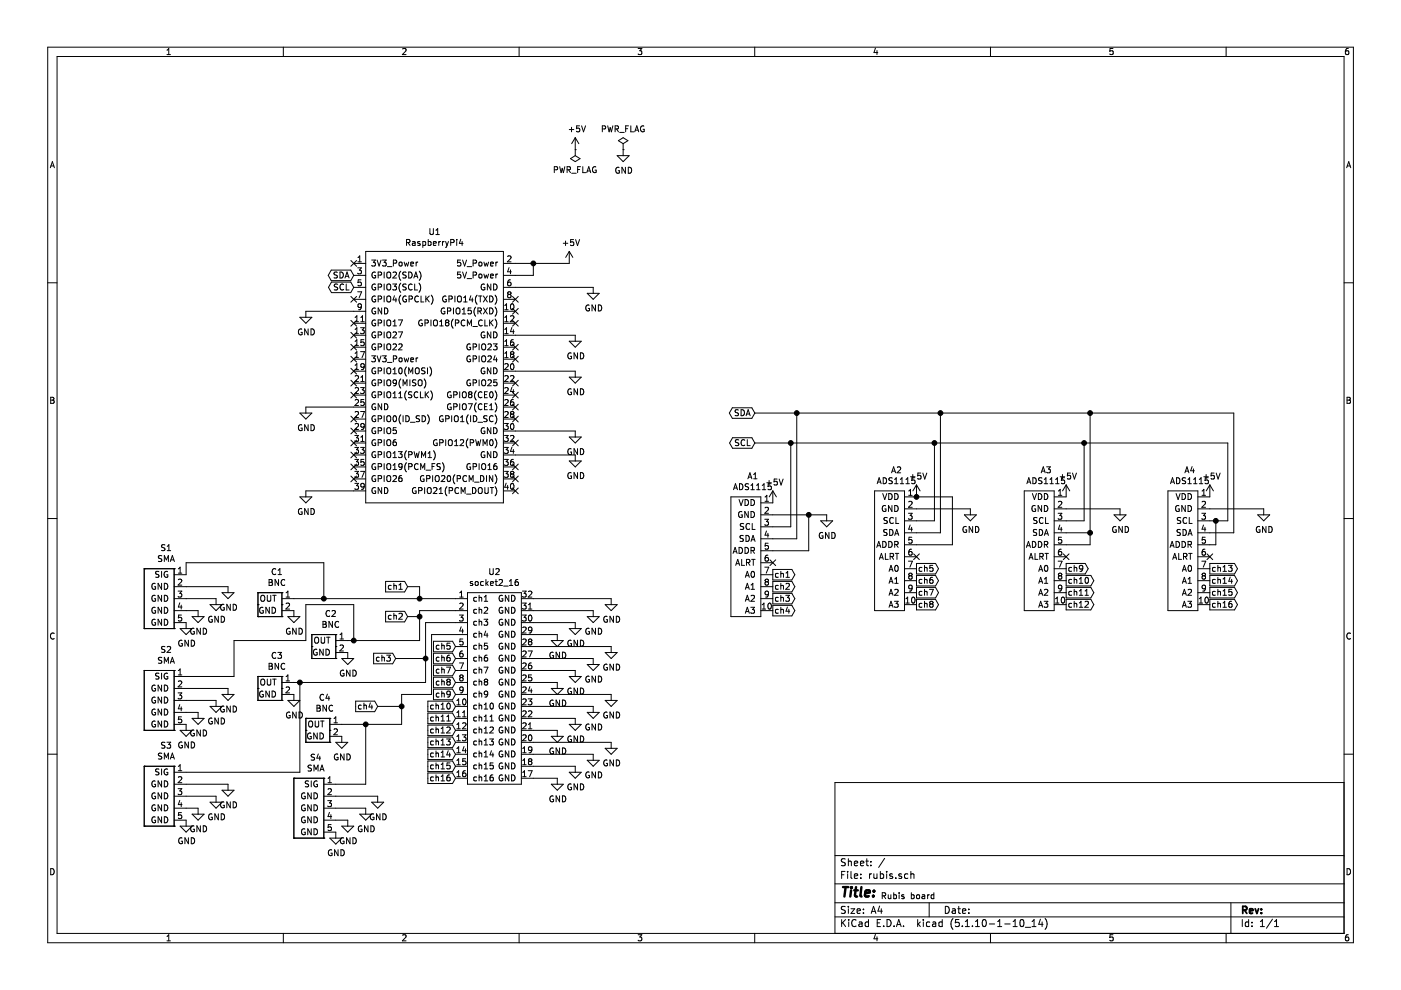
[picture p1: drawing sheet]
EESchema Schematic File Version 4
EELAYER 30 0
EELAYER END
$Descr A4 11693 8268
encoding utf-8
Sheet 1 1
Title ""
Date ""
Rev ""
Comp ""
Comment1 ""
Comment2 ""
Comment3 ""
Comment4 ""
$EndDescr
$Comp
L mzks_devices:ADS1115 A1
U 1 1
P 6250 4650
F 0 "A1" H 6283 5325 50  0000 C CNN
F 1 "ADS1115" H 6283 5234 50  0000 C CNN
F 2 "mzks_proto:ads1115" H 6350 5050 50  0001 C CNN
F 3 "" H 6350 5050 50  0001 C CNN
	1    6250 4650
	1    0    0    -1  
$EndComp
$Comp
L mzks_devices:ADS1115 A2
U 1 1
P 7450 4600
F 0 "A2" H 7483 5275 50  0000 C CNN
F 1 "ADS1115" H 7483 5184 50  0000 C CNN
F 2 "mzks_proto:ads1115" H 7550 5000 50  0001 C CNN
F 3 "" H 7550 5000 50  0001 C CNN
	1    7450 4600
	1    0    0    -1  
$EndComp
$Comp
L mzks_devices:ADS1115 A3
U 1 1
P 8700 4600
F 0 "A3" H 8733 5275 50  0000 C CNN
F 1 "ADS1115" H 8733 5184 50  0000 C CNN
F 2 "mzks_proto:ads1115" H 8800 5000 50  0001 C CNN
F 3 "" H 8800 5000 50  0001 C CNN
	1    8700 4600
	1    0    0    -1  
$EndComp
$Comp
L mzks_devices:ADS1115 A4
U 1 1
P 9900 4600
F 0 "A4" H 9933 5275 50  0000 C CNN
F 1 "ADS1115" H 9933 5184 50  0000 C CNN
F 2 "mzks_proto:ads1115" H 10000 5000 50  0001 C CNN
F 3 "" H 10000 5000 50  0001 C CNN
	1    9900 4600
	1    0    0    -1  
$EndComp
$Comp
L mzks_devices:socket2_16 U2
U 1 1
P 4100 5700
F 0 "U2" H 4125 6625 50  0000 C CNN
F 1 "socket2_16" H 4125 6534 50  0000 C CNN
F 2 "mzks_proto:2_16_socket" H 4100 3850 50  0001 C CNN
F 3 "" H 4100 3850 50  0001 C CNN
	1    4100 5700
	1    0    0    -1  
$EndComp
$Comp
L power:GND #PWR024
U 1 1
P 5100 5000
F 0 "#PWR024" H 5100 4750 50  0001 C CNN
F 1 "GND" H 5105 4827 50  0000 C CNN
F 2 "" H 5100 5000 50  0001 C CNN
F 3 "" H 5100 5000 50  0001 C CNN
	1    5100 5000
	1    0    0    -1  
$EndComp
$Comp
L power:GND #PWR020
U 1 1
P 4950 5100
F 0 "#PWR020" H 4950 4850 50  0001 C CNN
F 1 "GND" H 4955 4927 50  0000 C CNN
F 2 "" H 4950 5100 50  0001 C CNN
F 3 "" H 4950 5100 50  0001 C CNN
	1    4950 5100
	1    0    0    -1  
$EndComp
$Comp
L power:GND #PWR015
U 1 1
P 4800 5200
F 0 "#PWR015" H 4800 4950 50  0001 C CNN
F 1 "GND" H 4805 5027 50  0000 C CNN
F 2 "" H 4800 5200 50  0001 C CNN
F 3 "" H 4800 5200 50  0001 C CNN
	1    4800 5200
	1    0    0    -1  
$EndComp
$Comp
L power:GND #PWR06
U 1 1
P 4650 5300
F 0 "#PWR06" H 4650 5050 50  0001 C CNN
F 1 "GND" H 4655 5127 50  0000 C CNN
F 2 "" H 4650 5300 50  0001 C CNN
F 3 "" H 4650 5300 50  0001 C CNN
	1    4650 5300
	1    0    0    -1  
$EndComp
$Comp
L power:GND #PWR025
U 1 1
P 5100 5400
F 0 "#PWR025" H 5100 5150 50  0001 C CNN
F 1 "GND" H 5105 5227 50  0000 C CNN
F 2 "" H 5100 5400 50  0001 C CNN
F 3 "" H 5100 5400 50  0001 C CNN
	1    5100 5400
	1    0    0    -1  
$EndComp
$Comp
L power:GND #PWR021
U 1 1
P 4950 5500
F 0 "#PWR021" H 4950 5250 50  0001 C CNN
F 1 "GND" H 4955 5327 50  0000 C CNN
F 2 "" H 4950 5500 50  0001 C CNN
F 3 "" H 4950 5500 50  0001 C CNN
	1    4950 5500
	1    0    0    -1  
$EndComp
$Comp
L power:GND #PWR016
U 1 1
P 4800 5600
F 0 "#PWR016" H 4800 5350 50  0001 C CNN
F 1 "GND" H 4805 5427 50  0000 C CNN
F 2 "" H 4800 5600 50  0001 C CNN
F 3 "" H 4800 5600 50  0001 C CNN
	1    4800 5600
	1    0    0    -1  
$EndComp
$Comp
L power:GND #PWR07
U 1 1
P 4650 5700
F 0 "#PWR07" H 4650 5450 50  0001 C CNN
F 1 "GND" H 4655 5527 50  0000 C CNN
F 2 "" H 4650 5700 50  0001 C CNN
F 3 "" H 4650 5700 50  0001 C CNN
	1    4650 5700
	1    0    0    -1  
$EndComp
Wire Wire Line
	4450 5000 5100 5000
Wire Wire Line
	4950 5100 4450 5100
Wire Wire Line
	4450 5200 4800 5200
Wire Wire Line
	4650 5300 4450 5300
Wire Wire Line
	4450 5400 5100 5400
Wire Wire Line
	4950 5500 4450 5500
Wire Wire Line
	4450 5600 4800 5600
Wire Wire Line
	4650 5700 4450 5700
$Comp
L power:GND #PWR026
U 1 1
P 5100 5800
F 0 "#PWR026" H 5100 5550 50  0001 C CNN
F 1 "GND" H 5105 5627 50  0000 C CNN
F 2 "" H 5100 5800 50  0001 C CNN
F 3 "" H 5100 5800 50  0001 C CNN
	1    5100 5800
	1    0    0    -1  
$EndComp
$Comp
L power:GND #PWR022
U 1 1
P 4950 5900
F 0 "#PWR022" H 4950 5650 50  0001 C CNN
F 1 "GND" H 4955 5727 50  0000 C CNN
F 2 "" H 4950 5900 50  0001 C CNN
F 3 "" H 4950 5900 50  0001 C CNN
	1    4950 5900
	1    0    0    -1  
$EndComp
$Comp
L power:GND #PWR017
U 1 1
P 4800 6000
F 0 "#PWR017" H 4800 5750 50  0001 C CNN
F 1 "GND" H 4805 5827 50  0000 C CNN
F 2 "" H 4800 6000 50  0001 C CNN
F 3 "" H 4800 6000 50  0001 C CNN
	1    4800 6000
	1    0    0    -1  
$EndComp
$Comp
L power:GND #PWR08
U 1 1
P 4650 6100
F 0 "#PWR08" H 4650 5850 50  0001 C CNN
F 1 "GND" H 4655 5927 50  0000 C CNN
F 2 "" H 4650 6100 50  0001 C CNN
F 3 "" H 4650 6100 50  0001 C CNN
	1    4650 6100
	1    0    0    -1  
$EndComp
$Comp
L power:GND #PWR027
U 1 1
P 5100 6200
F 0 "#PWR027" H 5100 5950 50  0001 C CNN
F 1 "GND" H 5105 6027 50  0000 C CNN
F 2 "" H 5100 6200 50  0001 C CNN
F 3 "" H 5100 6200 50  0001 C CNN
	1    5100 6200
	1    0    0    -1  
$EndComp
$Comp
L power:GND #PWR023
U 1 1
P 4950 6300
F 0 "#PWR023" H 4950 6050 50  0001 C CNN
F 1 "GND" H 4955 6127 50  0000 C CNN
F 2 "" H 4950 6300 50  0001 C CNN
F 3 "" H 4950 6300 50  0001 C CNN
	1    4950 6300
	1    0    0    -1  
$EndComp
$Comp
L power:GND #PWR018
U 1 1
P 4800 6400
F 0 "#PWR018" H 4800 6150 50  0001 C CNN
F 1 "GND" H 4805 6227 50  0000 C CNN
F 2 "" H 4800 6400 50  0001 C CNN
F 3 "" H 4800 6400 50  0001 C CNN
	1    4800 6400
	1    0    0    -1  
$EndComp
$Comp
L power:GND #PWR09
U 1 1
P 4650 6500
F 0 "#PWR09" H 4650 6250 50  0001 C CNN
F 1 "GND" H 4655 6327 50  0000 C CNN
F 2 "" H 4650 6500 50  0001 C CNN
F 3 "" H 4650 6500 50  0001 C CNN
	1    4650 6500
	1    0    0    -1  
$EndComp
Wire Wire Line
	4450 5800 5100 5800
Wire Wire Line
	4950 5900 4450 5900
Wire Wire Line
	4450 6000 4800 6000
Wire Wire Line
	4650 6100 4450 6100
Wire Wire Line
	4450 6200 5100 6200
Wire Wire Line
	4950 6300 4450 6300
Wire Wire Line
	4450 6400 4800 6400
Wire Wire Line
	4650 6500 4450 6500
$Comp
L power:GND #PWR019
U 1 1
P 4950 2400
F 0 "#PWR019" H 4950 2150 50  0001 C CNN
F 1 "GND" H 4955 2227 50  0000 C CNN
F 2 "" H 4950 2400 50  0001 C CNN
F 3 "" H 4950 2400 50  0001 C CNN
	1    4950 2400
	1    0    0    -1  
$EndComp
$Comp
L power:GND #PWR011
U 1 1
P 4800 2800
F 0 "#PWR011" H 4800 2550 50  0001 C CNN
F 1 "GND" H 4805 2627 50  0000 C CNN
F 2 "" H 4800 2800 50  0001 C CNN
F 3 "" H 4800 2800 50  0001 C CNN
	1    4800 2800
	1    0    0    -1  
$EndComp
Wire Wire Line
	4300 2400 4950 2400
Wire Wire Line
	4800 2800 4300 2800
$Comp
L power:GND #PWR013
U 1 1
P 4800 3600
F 0 "#PWR013" H 4800 3350 50  0001 C CNN
F 1 "GND" H 4805 3427 50  0000 C CNN
F 2 "" H 4800 3600 50  0001 C CNN
F 3 "" H 4800 3600 50  0001 C CNN
	1    4800 3600
	1    0    0    -1  
$EndComp
Wire Wire Line
	4800 3600 4300 3600
$Comp
L power:GND #PWR014
U 1 1
P 4800 3800
F 0 "#PWR014" H 4800 3550 50  0001 C CNN
F 1 "GND" H 4805 3627 50  0000 C CNN
F 2 "" H 4800 3800 50  0001 C CNN
F 3 "" H 4800 3800 50  0001 C CNN
	1    4800 3800
	1    0    0    -1  
$EndComp
Wire Wire Line
	4800 3800 4300 3800
NoConn ~ 4300 4100
NoConn ~ 4300 4000
NoConn ~ 4300 3900
NoConn ~ 4300 3700
NoConn ~ 4300 3500
NoConn ~ 4300 3400
NoConn ~ 4300 3300
NoConn ~ 4300 3200
NoConn ~ 4300 3000
NoConn ~ 4300 2900
NoConn ~ 4300 2700
NoConn ~ 4300 2600
NoConn ~ 4300 2500
NoConn ~ 2950 4000
NoConn ~ 2950 3900
NoConn ~ 2950 3800
NoConn ~ 2950 3700
NoConn ~ 2950 3600
NoConn ~ 2950 3500
NoConn ~ 2950 3300
NoConn ~ 2950 3200
NoConn ~ 2950 3100
NoConn ~ 2950 3000
NoConn ~ 2950 2900
NoConn ~ 2950 2800
NoConn ~ 2950 2700
NoConn ~ 2950 2500
NoConn ~ 2950 2200
$Comp
L power:GND #PWR012
U 1 1
P 4800 3100
F 0 "#PWR012" H 4800 2850 50  0001 C CNN
F 1 "GND" H 4805 2927 50  0000 C CNN
F 2 "" H 4800 3100 50  0001 C CNN
F 3 "" H 4800 3100 50  0001 C CNN
	1    4800 3100
	1    0    0    -1  
$EndComp
Wire Wire Line
	4800 3100 4300 3100
$Comp
L power:GND #PWR03
U 1 1
P 2550 4100
F 0 "#PWR03" H 2550 3850 50  0001 C CNN
F 1 "GND" H 2555 3927 50  0000 C CNN
F 2 "" H 2550 4100 50  0001 C CNN
F 3 "" H 2550 4100 50  0001 C CNN
	1    2550 4100
	1    0    0    -1  
$EndComp
Wire Wire Line
	2550 4100 2950 4100
$Comp
L power:GND #PWR02
U 1 1
P 2550 3400
F 0 "#PWR02" H 2550 3150 50  0001 C CNN
F 1 "GND" H 2555 3227 50  0000 C CNN
F 2 "" H 2550 3400 50  0001 C CNN
F 3 "" H 2550 3400 50  0001 C CNN
	1    2550 3400
	1    0    0    -1  
$EndComp
Wire Wire Line
	2550 3400 2950 3400
$Comp
L power:GND #PWR01
U 1 1
P 2550 2600
F 0 "#PWR01" H 2550 2350 50  0001 C CNN
F 1 "GND" H 2555 2427 50  0000 C CNN
F 2 "" H 2550 2600 50  0001 C CNN
F 3 "" H 2550 2600 50  0001 C CNN
	1    2550 2600
	1    0    0    -1  
$EndComp
Wire Wire Line
	2550 2600 2950 2600
$Comp
L power:+5V #PWR010
U 1 1
P 4800 1250
F 0 "#PWR010" H 4800 1100 50  0001 C CNN
F 1 "+5V" H 4815 1423 50  0000 C CNN
F 2 "" H 4800 1250 50  0001 C CNN
F 3 "" H 4800 1250 50  0001 C CNN
	1    4800 1250
	1    0    0    -1  
$EndComp
$Comp
L power:GND #PWR028
U 1 1
P 5200 1250
F 0 "#PWR028" H 5200 1000 50  0001 C CNN
F 1 "GND" H 5205 1077 50  0000 C CNN
F 2 "" H 5200 1250 50  0001 C CNN
F 3 "" H 5200 1250 50  0001 C CNN
	1    5200 1250
	1    0    0    -1  
$EndComp
$Comp
L power:PWR_FLAG #FLG01
U 1 1
P 4800 1250
F 0 "#FLG01" H 4800 1325 50  0001 C CNN
F 1 "PWR_FLAG" H 4800 1423 50  0000 C CNN
F 2 "" H 4800 1250 50  0001 C CNN
F 3 "~" H 4800 1250 50  0001 C CNN
	1    4800 1250
	-1   0    0    1   
$EndComp
$Comp
L power:PWR_FLAG #FLG02
U 1 1
P 5200 1250
F 0 "#FLG02" H 5200 1325 50  0001 C CNN
F 1 "PWR_FLAG" H 5200 1423 50  0000 C CNN
F 2 "" H 5200 1250 50  0001 C CNN
F 3 "~" H 5200 1250 50  0001 C CNN
	1    5200 1250
	1    0    0    -1  
$EndComp
$Comp
L power:GND #PWR030
U 1 1
P 6900 4300
F 0 "#PWR030" H 6900 4050 50  0001 C CNN
F 1 "GND" H 6905 4127 50  0000 C CNN
F 2 "" H 6900 4300 50  0001 C CNN
F 3 "" H 6900 4300 50  0001 C CNN
	1    6900 4300
	1    0    0    -1  
$EndComp
Wire Wire Line
	6450 4300 6750 4300
Wire Wire Line
	6450 4600 6750 4600
Wire Wire Line
	6750 4600 6750 4300
Connection ~ 6750 4300
Wire Wire Line
	6750 4300 6900 4300
NoConn ~ 6450 4700
NoConn ~ 7650 4650
NoConn ~ 8900 4650
NoConn ~ 10100 4650
$Comp
L power:GND #PWR032
U 1 1
P 8100 4250
F 0 "#PWR032" H 8100 4000 50  0001 C CNN
F 1 "GND" H 8105 4077 50  0000 C CNN
F 2 "" H 8100 4250 50  0001 C CNN
F 3 "" H 8100 4250 50  0001 C CNN
	1    8100 4250
	1    0    0    -1  
$EndComp
$Comp
L power:GND #PWR034
U 1 1
P 9350 4250
F 0 "#PWR034" H 9350 4000 50  0001 C CNN
F 1 "GND" H 9355 4077 50  0000 C CNN
F 2 "" H 9350 4250 50  0001 C CNN
F 3 "" H 9350 4250 50  0001 C CNN
	1    9350 4250
	1    0    0    -1  
$EndComp
$Comp
L power:GND #PWR036
U 1 1
P 10550 4250
F 0 "#PWR036" H 10550 4000 50  0001 C CNN
F 1 "GND" H 10555 4077 50  0000 C CNN
F 2 "" H 10550 4250 50  0001 C CNN
F 3 "" H 10550 4250 50  0001 C CNN
	1    10550 4250
	1    0    0    -1  
$EndComp
$Comp
L power:+5V #PWR029
U 1 1
P 6450 4200
F 0 "#PWR029" H 6450 4050 50  0001 C CNN
F 1 "+5V" H 6465 4373 50  0000 C CNN
F 2 "" H 6450 4200 50  0001 C CNN
F 3 "" H 6450 4200 50  0001 C CNN
	1    6450 4200
	1    0    0    -1  
$EndComp
$Comp
L power:+5V #PWR031
U 1 1
P 7650 4150
F 0 "#PWR031" H 7650 4000 50  0001 C CNN
F 1 "+5V" H 7665 4323 50  0000 C CNN
F 2 "" H 7650 4150 50  0001 C CNN
F 3 "" H 7650 4150 50  0001 C CNN
	1    7650 4150
	1    0    0    -1  
$EndComp
$Comp
L power:+5V #PWR033
U 1 1
P 8900 4150
F 0 "#PWR033" H 8900 4000 50  0001 C CNN
F 1 "+5V" H 8915 4323 50  0000 C CNN
F 2 "" H 8900 4150 50  0001 C CNN
F 3 "" H 8900 4150 50  0001 C CNN
	1    8900 4150
	1    0    0    -1  
$EndComp
$Comp
L power:+5V #PWR035
U 1 1
P 10100 4150
F 0 "#PWR035" H 10100 4000 50  0001 C CNN
F 1 "+5V" H 10115 4323 50  0000 C CNN
F 2 "" H 10100 4150 50  0001 C CNN
F 3 "" H 10100 4150 50  0001 C CNN
	1    10100 4150
	1    0    0    -1  
$EndComp
Text GLabel 2950 2300 0    50   BiDi ~ 0
SDA
Text GLabel 2950 2400 0    50   BiDi ~ 0
SCL
Text GLabel 6300 3450 0    50   BiDi ~ 0
SDA
Text GLabel 6300 3700 0    50   BiDi ~ 0
SCL
Wire Wire Line
	6300 3700 6600 3700
Wire Wire Line
	6600 3700 6600 4400
Wire Wire Line
	6600 4400 6450 4400
Wire Wire Line
	6300 3450 6650 3450
Wire Wire Line
	6650 4500 6450 4500
Wire Wire Line
	6650 3450 6650 4500
Wire Wire Line
	6600 3700 7800 3700
Wire Wire Line
	7800 3700 7800 4350
Wire Wire Line
	7800 4350 7650 4350
Connection ~ 6600 3700
Wire Wire Line
	7800 3700 9050 3700
Wire Wire Line
	9050 3700 9050 4350
Wire Wire Line
	9050 4350 8900 4350
Connection ~ 7800 3700
Wire Wire Line
	9050 3700 10250 3700
Wire Wire Line
	10250 3700 10250 4350
Wire Wire Line
	10250 4350 10150 4350
Connection ~ 9050 3700
Wire Wire Line
	6650 3450 7850 3450
Wire Wire Line
	7850 3450 7850 4450
Wire Wire Line
	7850 4450 7650 4450
Connection ~ 6650 3450
Wire Wire Line
	7850 3450 9100 3450
Wire Wire Line
	9100 3450 9100 4450
Wire Wire Line
	9100 4450 8900 4450
Connection ~ 7850 3450
Wire Wire Line
	9100 3450 10300 3450
Wire Wire Line
	10300 3450 10300 4450
Wire Wire Line
	10300 4450 10100 4450
Connection ~ 9100 3450
Wire Wire Line
	7650 4250 8100 4250
Wire Wire Line
	8900 4250 9350 4250
Wire Wire Line
	10100 4250 10550 4250
Wire Wire Line
	7650 4550 7950 4550
Wire Wire Line
	7950 4550 7950 4150
Wire Wire Line
	7950 4150 7650 4150
Connection ~ 7650 4150
Wire Wire Line
	8900 4550 9100 4550
Wire Wire Line
	9100 4550 9100 4450
Connection ~ 9100 4450
Wire Wire Line
	10100 4550 10150 4550
Wire Wire Line
	10150 4550 10150 4350
Connection ~ 10150 4350
Wire Wire Line
	10150 4350 10100 4350
Text Notes 7350 7600 0    50   ~ 0
Rubis board\n\n
$Comp
L mzks_devices:BNC C1
U 1 1
P 2300 5000
F 0 "C1" H 2308 5225 50  0000 C CNN
F 1 "BNC" H 2308 5134 50  0000 C CNN
F 2 "mzks_proto:BNC" H 2300 4900 50  0001 C CNN
F 3 "" H 2300 4900 50  0001 C CNN
	1    2300 5000
	1    0    0    -1  
$EndComp
$Comp
L mzks_devices:BNC C2
U 1 1
P 2750 5350
F 0 "C2" H 2758 5575 50  0000 C CNN
F 1 "BNC" H 2758 5484 50  0000 C CNN
F 2 "mzks_proto:BNC" H 2750 5250 50  0001 C CNN
F 3 "" H 2750 5250 50  0001 C CNN
	1    2750 5350
	1    0    0    -1  
$EndComp
Wire Wire Line
	3400 4900 3500 4900
Wire Wire Line
	3500 4900 3500 5000
Connection ~ 3500 5000
Wire Wire Line
	3500 5000 3800 5000
Wire Wire Line
	3800 5100 3500 5100
Wire Wire Line
	3500 5100 3500 5150
Wire Wire Line
	3500 5150 3400 5150
$Comp
L power:+5V #PWR05
U 1 1
P 4750 2200
F 0 "#PWR05" H 4750 2050 50  0001 C CNN
F 1 "+5V" H 4765 2373 50  0000 C CNN
F 2 "" H 4750 2200 50  0001 C CNN
F 3 "" H 4750 2200 50  0001 C CNN
	1    4750 2200
	1    0    0    -1  
$EndComp
$Comp
L mzks_devices:RaspberryPi4 U1
U 1 1
P 3650 3150
F 0 "U1" H 3625 4365 50  0000 C CNN
F 1 "RaspberryPi4" H 3625 4274 50  0000 C CNN
F 2 "mzks_proto:rasp_40pin" H 3650 4250 50  0001 C CNN
F 3 "" H 3650 4250 50  0001 C CNN
	1    3650 3150
	1    0    0    -1  
$EndComp
Wire Wire Line
	4300 2200 4450 2200
Wire Wire Line
	4450 2200 4450 2300
Wire Wire Line
	4450 2300 4300 2300
Connection ~ 4450 2200
Wire Wire Line
	4450 2200 4750 2200
Text GLabel 6450 4800 2    50   Output ~ 0
ch1
Text GLabel 6450 4900 2    50   Output ~ 0
ch2
Text GLabel 6450 5000 2    50   Output ~ 0
ch3
Text GLabel 6450 5100 2    50   Output ~ 0
ch4
Text GLabel 7650 4750 2    50   Output ~ 0
ch5
Text GLabel 7650 4850 2    50   Output ~ 0
ch6
Text GLabel 7650 4950 2    50   Output ~ 0
ch7
Text GLabel 7650 5050 2    50   Output ~ 0
ch8
Text GLabel 8900 4750 2    50   Output ~ 0
ch9
Text GLabel 8900 4850 2    50   Output ~ 0
ch10
Text GLabel 8900 4950 2    50   Output ~ 0
ch11
Text GLabel 8900 5050 2    50   Output ~ 0
ch12
Text GLabel 10100 4750 2    50   Output ~ 0
ch13
Text GLabel 10100 4850 2    50   Output ~ 0
ch14
Text GLabel 10100 4950 2    50   Output ~ 0
ch15
Text GLabel 10100 5050 2    50   Output ~ 0
ch16
Text GLabel 3400 4900 0    50   Input ~ 0
ch1
Text GLabel 3400 5150 0    50   Input ~ 0
ch2
Text GLabel 3800 5600 0    50   Input ~ 0
ch7
Text GLabel 3800 5700 0    50   Input ~ 0
ch8
Text GLabel 3800 5800 0    50   Input ~ 0
ch9
Text GLabel 3800 5900 0    50   Input ~ 0
ch10
Text GLabel 3800 6000 0    50   Input ~ 0
ch11
Text GLabel 3800 6100 0    50   Input ~ 0
ch12
Text GLabel 3800 6300 0    50   Input ~ 0
ch14
Text GLabel 3800 6200 0    50   Input ~ 0
ch13
Text GLabel 3800 6400 0    50   Input ~ 0
ch15
Text GLabel 3800 6500 0    50   Input ~ 0
ch16
$Comp
L mzks_devices:BNC C3
U 1 1
P 2300 5700
F 0 "C3" H 2308 5925 50  0000 C CNN
F 1 "BNC" H 2308 5834 50  0000 C CNN
F 2 "mzks_proto:BNC" H 2300 5600 50  0001 C CNN
F 3 "" H 2300 5600 50  0001 C CNN
	1    2300 5700
	1    0    0    -1  
$EndComp
$Comp
L mzks_devices:BNC C4
U 1 1
P 2700 6050
F 0 "C4" H 2708 6275 50  0000 C CNN
F 1 "BNC" H 2708 6184 50  0000 C CNN
F 2 "mzks_proto:BNC" H 2700 5950 50  0001 C CNN
F 3 "" H 2700 5950 50  0001 C CNN
	1    2700 6050
	1    0    0    -1  
$EndComp
Connection ~ 3500 5150
Text GLabel 3800 5500 0    50   Input ~ 0
ch6
Text GLabel 3800 5400 0    50   Input ~ 0
ch5
Text GLabel 3150 5900 0    50   Input ~ 0
ch4
Wire Wire Line
	3500 5150 3500 5350
Wire Wire Line
	3500 5350 2950 5350
Text GLabel 3300 5500 0    50   Input ~ 0
ch3
Wire Wire Line
	3800 5200 3550 5200
Wire Wire Line
	3550 5200 3550 5500
Wire Wire Line
	3300 5500 3550 5500
Connection ~ 3550 5500
Wire Wire Line
	3550 5500 3550 5700
Wire Wire Line
	3800 5300 3600 5300
Wire Wire Line
	3600 5300 3600 5800
Wire Wire Line
	3600 5800 3350 5800
Wire Wire Line
	3350 5800 3350 5900
Wire Wire Line
	3350 6050 3050 6050
Wire Wire Line
	3150 5900 3350 5900
Connection ~ 3350 5900
Wire Wire Line
	3350 5900 3350 6050
Wire Wire Line
	2450 5000 2700 5000
Wire Wire Line
	2450 5700 2500 5700
$Comp
L power:GND #PWR038
U 1 1
P 2850 6150
F 0 "#PWR038" H 2850 5900 50  0001 C CNN
F 1 "GND" H 2855 5977 50  0000 C CNN
F 2 "" H 2850 6150 50  0001 C CNN
F 3 "" H 2850 6150 50  0001 C CNN
	1    2850 6150
	1    0    0    -1  
$EndComp
$Comp
L power:GND #PWR037
U 1 1
P 2450 5800
F 0 "#PWR037" H 2450 5550 50  0001 C CNN
F 1 "GND" H 2455 5627 50  0000 C CNN
F 2 "" H 2450 5800 50  0001 C CNN
F 3 "" H 2450 5800 50  0001 C CNN
	1    2450 5800
	1    0    0    -1  
$EndComp
$Comp
L power:GND #PWR039
U 1 1
P 2900 5450
F 0 "#PWR039" H 2900 5200 50  0001 C CNN
F 1 "GND" H 2905 5277 50  0000 C CNN
F 2 "" H 2900 5450 50  0001 C CNN
F 3 "" H 2900 5450 50  0001 C CNN
	1    2900 5450
	1    0    0    -1  
$EndComp
$Comp
L power:GND #PWR04
U 1 1
P 2450 5100
F 0 "#PWR04" H 2450 4850 50  0001 C CNN
F 1 "GND" H 2455 4927 50  0000 C CNN
F 2 "" H 2450 5100 50  0001 C CNN
F 3 "" H 2450 5100 50  0001 C CNN
	1    2450 5100
	1    0    0    -1  
$EndComp
$Comp
L mzks_devices:SMA S1
U 1 1
P 1550 5000
F 0 "S1" H 1383 5425 50  0000 C CNN
F 1 "SMA" H 1383 5334 50  0000 C CNN
F 2 "mzks_proto:SMA" H 1550 5350 50  0001 C CNN
F 3 "" H 1550 5350 50  0001 C CNN
	1    1550 5000
	1    0    0    -1  
$EndComp
$Comp
L power:GND #PWR049
U 1 1
P 1900 4900
F 0 "#PWR049" H 1900 4650 50  0001 C CNN
F 1 "GND" H 1905 4727 50  0000 C CNN
F 2 "" H 1900 4900 50  0001 C CNN
F 3 "" H 1900 4900 50  0001 C CNN
	1    1900 4900
	1    0    0    -1  
$EndComp
$Comp
L power:GND #PWR046
U 1 1
P 1800 5000
F 0 "#PWR046" H 1800 4750 50  0001 C CNN
F 1 "GND" H 1805 4827 50  0000 C CNN
F 2 "" H 1800 5000 50  0001 C CNN
F 3 "" H 1800 5000 50  0001 C CNN
	1    1800 5000
	1    0    0    -1  
$EndComp
$Comp
L power:GND #PWR043
U 1 1
P 1650 5100
F 0 "#PWR043" H 1650 4850 50  0001 C CNN
F 1 "GND" H 1655 4927 50  0000 C CNN
F 2 "" H 1650 5100 50  0001 C CNN
F 3 "" H 1650 5100 50  0001 C CNN
	1    1650 5100
	1    0    0    -1  
$EndComp
$Comp
L power:GND #PWR040
U 1 1
P 1550 5200
F 0 "#PWR040" H 1550 4950 50  0001 C CNN
F 1 "GND" H 1555 5027 50  0000 C CNN
F 2 "" H 1550 5200 50  0001 C CNN
F 3 "" H 1550 5200 50  0001 C CNN
	1    1550 5200
	1    0    0    -1  
$EndComp
Wire Wire Line
	1550 4900 1900 4900
Wire Wire Line
	1550 5000 1800 5000
Wire Wire Line
	1550 5100 1650 5100
$Comp
L mzks_devices:SMA S2
U 1 1
P 1550 5850
F 0 "S2" H 1383 6275 50  0000 C CNN
F 1 "SMA" H 1383 6184 50  0000 C CNN
F 2 "mzks_proto:SMA" H 1550 6200 50  0001 C CNN
F 3 "" H 1550 6200 50  0001 C CNN
	1    1550 5850
	1    0    0    -1  
$EndComp
$Comp
L power:GND #PWR050
U 1 1
P 1900 5750
F 0 "#PWR050" H 1900 5500 50  0001 C CNN
F 1 "GND" H 1905 5577 50  0000 C CNN
F 2 "" H 1900 5750 50  0001 C CNN
F 3 "" H 1900 5750 50  0001 C CNN
	1    1900 5750
	1    0    0    -1  
$EndComp
$Comp
L power:GND #PWR047
U 1 1
P 1800 5850
F 0 "#PWR047" H 1800 5600 50  0001 C CNN
F 1 "GND" H 1805 5677 50  0000 C CNN
F 2 "" H 1800 5850 50  0001 C CNN
F 3 "" H 1800 5850 50  0001 C CNN
	1    1800 5850
	1    0    0    -1  
$EndComp
$Comp
L power:GND #PWR044
U 1 1
P 1650 5950
F 0 "#PWR044" H 1650 5700 50  0001 C CNN
F 1 "GND" H 1655 5777 50  0000 C CNN
F 2 "" H 1650 5950 50  0001 C CNN
F 3 "" H 1650 5950 50  0001 C CNN
	1    1650 5950
	1    0    0    -1  
$EndComp
$Comp
L power:GND #PWR041
U 1 1
P 1550 6050
F 0 "#PWR041" H 1550 5800 50  0001 C CNN
F 1 "GND" H 1555 5877 50  0000 C CNN
F 2 "" H 1550 6050 50  0001 C CNN
F 3 "" H 1550 6050 50  0001 C CNN
	1    1550 6050
	1    0    0    -1  
$EndComp
Wire Wire Line
	1550 5750 1900 5750
Wire Wire Line
	1550 5850 1800 5850
Wire Wire Line
	1550 5950 1650 5950
$Comp
L mzks_devices:SMA S3
U 1 1
P 1550 6650
F 0 "S3" H 1383 7075 50  0000 C CNN
F 1 "SMA" H 1383 6984 50  0000 C CNN
F 2 "mzks_proto:SMA" H 1550 7000 50  0001 C CNN
F 3 "" H 1550 7000 50  0001 C CNN
	1    1550 6650
	1    0    0    -1  
$EndComp
$Comp
L power:GND #PWR051
U 1 1
P 1900 6550
F 0 "#PWR051" H 1900 6300 50  0001 C CNN
F 1 "GND" H 1905 6377 50  0000 C CNN
F 2 "" H 1900 6550 50  0001 C CNN
F 3 "" H 1900 6550 50  0001 C CNN
	1    1900 6550
	1    0    0    -1  
$EndComp
$Comp
L power:GND #PWR048
U 1 1
P 1800 6650
F 0 "#PWR048" H 1800 6400 50  0001 C CNN
F 1 "GND" H 1805 6477 50  0000 C CNN
F 2 "" H 1800 6650 50  0001 C CNN
F 3 "" H 1800 6650 50  0001 C CNN
	1    1800 6650
	1    0    0    -1  
$EndComp
$Comp
L power:GND #PWR045
U 1 1
P 1650 6750
F 0 "#PWR045" H 1650 6500 50  0001 C CNN
F 1 "GND" H 1655 6577 50  0000 C CNN
F 2 "" H 1650 6750 50  0001 C CNN
F 3 "" H 1650 6750 50  0001 C CNN
	1    1650 6750
	1    0    0    -1  
$EndComp
$Comp
L power:GND #PWR042
U 1 1
P 1550 6850
F 0 "#PWR042" H 1550 6600 50  0001 C CNN
F 1 "GND" H 1555 6677 50  0000 C CNN
F 2 "" H 1550 6850 50  0001 C CNN
F 3 "" H 1550 6850 50  0001 C CNN
	1    1550 6850
	1    0    0    -1  
$EndComp
Wire Wire Line
	1550 6550 1900 6550
Wire Wire Line
	1550 6650 1800 6650
Wire Wire Line
	1550 6750 1650 6750
$Comp
L mzks_devices:SMA S4
U 1 1
P 2800 6750
F 0 "S4" H 2633 7175 50  0000 C CNN
F 1 "SMA" H 2633 7084 50  0000 C CNN
F 2 "mzks_proto:SMA" H 2800 7100 50  0001 C CNN
F 3 "" H 2800 7100 50  0001 C CNN
	1    2800 6750
	1    0    0    -1  
$EndComp
$Comp
L power:GND #PWR055
U 1 1
P 3150 6650
F 0 "#PWR055" H 3150 6400 50  0001 C CNN
F 1 "GND" H 3155 6477 50  0000 C CNN
F 2 "" H 3150 6650 50  0001 C CNN
F 3 "" H 3150 6650 50  0001 C CNN
	1    3150 6650
	1    0    0    -1  
$EndComp
$Comp
L power:GND #PWR054
U 1 1
P 3050 6750
F 0 "#PWR054" H 3050 6500 50  0001 C CNN
F 1 "GND" H 3055 6577 50  0000 C CNN
F 2 "" H 3050 6750 50  0001 C CNN
F 3 "" H 3050 6750 50  0001 C CNN
	1    3050 6750
	1    0    0    -1  
$EndComp
$Comp
L power:GND #PWR053
U 1 1
P 2900 6850
F 0 "#PWR053" H 2900 6600 50  0001 C CNN
F 1 "GND" H 2905 6677 50  0000 C CNN
F 2 "" H 2900 6850 50  0001 C CNN
F 3 "" H 2900 6850 50  0001 C CNN
	1    2900 6850
	1    0    0    -1  
$EndComp
$Comp
L power:GND #PWR052
U 1 1
P 2800 6950
F 0 "#PWR052" H 2800 6700 50  0001 C CNN
F 1 "GND" H 2805 6777 50  0000 C CNN
F 2 "" H 2800 6950 50  0001 C CNN
F 3 "" H 2800 6950 50  0001 C CNN
	1    2800 6950
	1    0    0    -1  
$EndComp
Wire Wire Line
	2800 6650 3150 6650
Wire Wire Line
	2800 6750 3050 6750
Wire Wire Line
	2800 6850 2900 6850
Wire Wire Line
	2700 5000 2700 4700
Wire Wire Line
	2700 4700 1550 4700
Wire Wire Line
	1550 4700 1550 4800
Connection ~ 2700 5000
Wire Wire Line
	2700 5000 3500 5000
Wire Wire Line
	1550 5650 1950 5650
Wire Wire Line
	1950 5650 1950 5350
Wire Wire Line
	1950 5350 2550 5350
Wire Wire Line
	2550 5350 2550 5050
Wire Wire Line
	2550 5050 2950 5050
Wire Wire Line
	2950 5050 2950 5350
Connection ~ 2950 5350
Wire Wire Line
	2950 5350 2900 5350
Wire Wire Line
	2500 6450 2500 5700
Wire Wire Line
	1550 6450 2500 6450
Connection ~ 2500 5700
Wire Wire Line
	2500 5700 3550 5700
Wire Wire Line
	2800 6550 3050 6550
Wire Wire Line
	3050 6550 3050 6050
Connection ~ 3050 6050
Wire Wire Line
	3050 6050 2850 6050
$EndSCHEMATC
